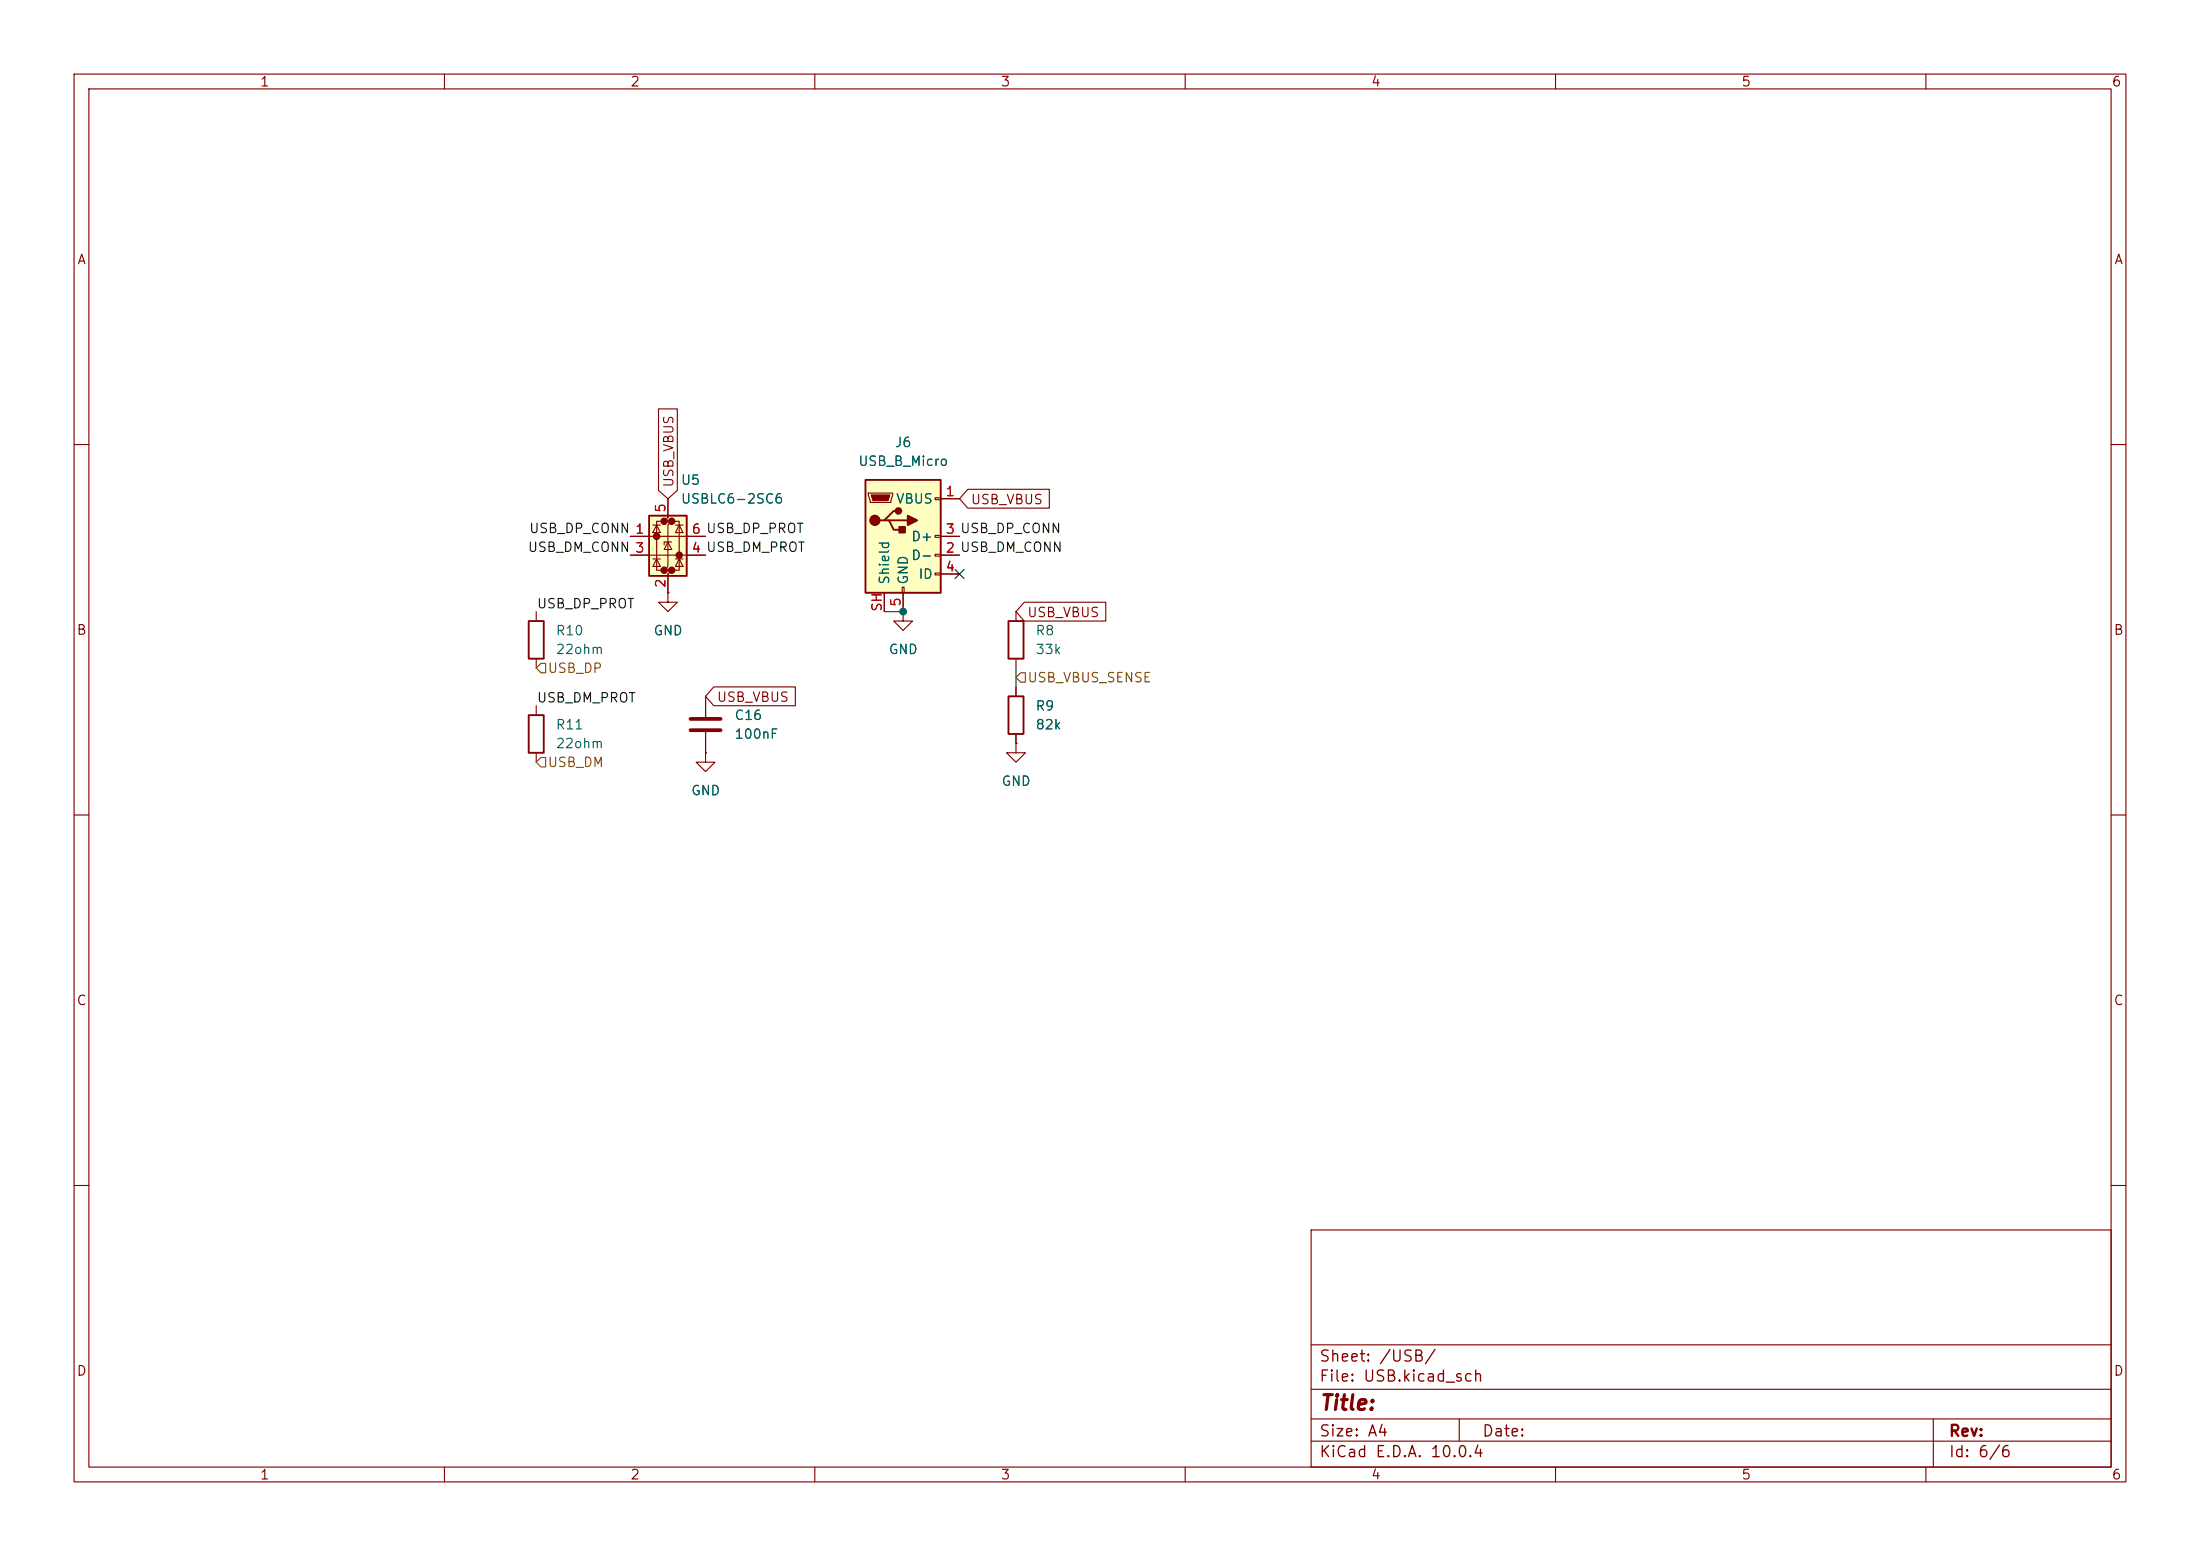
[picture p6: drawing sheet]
<svg xmlns="http://www.w3.org/2000/svg" width="297mm" height="210mm" viewBox="0 0 297 210" stroke-linecap="round" stroke-linejoin="round" font-family="sans-serif">
<g fill="none" stroke="#840000" stroke-width=".15">
<path d="M10 10h277v190h-277zM12 12h273v186h-273zM60 10v2M110 10v2M160 10v2M210 10v2M260 10v2M10 60h2M285 60h2M121.9 82.6v1.2h1.3l-1.3 1.3-1.3-1.3h1.3M121.9 82.6h.1M137.2 82.6v1.2"/>
<path d="M137.2 88.9v1.3M137.2 92.7v1.3M137.2 99.1v1.2M10 110h2M137.2 100.3v1.3h1.2l-1.2 1.3-1.3-1.3h1.3M137.2 100.3h.1M285 110h2M10 160h2M177 166h108v32h-108zM285 160h2M60 198v2M110 198v2"/>
<path d="M160 198v2M177 194.5h108M177 191.5h108M177 187.5h108M177 181.5h108M197 191.5v3M210 198v2M260 198v2M261 191.5v6.5"/>
</g>
<path d="M136.1 94h2.1v5.1h-2.1zM136.1 83.8h2.1v5.1h-2.1z" fill="none" stroke="#840000" stroke-width=".25"/>
<path d="M87.6 69.6h5.1v8.1h-5.1z" fill="#ffffc2"/>
<g fill="#840000" stroke="#840000" stroke-width=".51">
<circle cx="88.6" cy="72.4" r=".25"/>
<circle cx="89.7" cy="70.4" r=".25"/>
<circle cx="89.7" cy="77" r=".25"/>
<circle cx="90.7" cy="70.4" r=".25"/>
<circle cx="90.7" cy="77" r=".25"/>
<circle cx="91.7" cy="74.9" r=".25"/>
</g>
<g fill="none" stroke="#840000" stroke-width=".15">
<path d="M85.1 72.4h10.1M85.1 74.9h10.1M88.1 75.4h1.1M88.1 70.9h1.1M88.6 70.9l.6 1h-1.1zM88.6 75.4l.6 1.1h-1.1zM89.7 70.4h-1.1v6.6h1.1M90.2 67.3v2.6l-.5 .5h1l-.5 .5v5.6l-.5 .5h1l-.5 .5v2.5M90.2 73.2l.5 1h-1zM90.7 73.2h-1v.3M90.7 70.4h1v6.6h-1M91.2 75.4h1"/>
<path d="M91.2 70.9h1M91.7 70.9l.5 1h-1zM91.7 75.4l.5 1.1h-1z"/>
</g>
<path d="M87.6 69.6h5.1v8.1h-5.1z" fill="none" stroke="#840000" stroke-width=".25"/>
<path d="M116.8 64.8h10.2v15.2h-10.2z" fill="#ffffc2"/>
<path d="M116.8 64.8h10.2v15.2h-10.2zM119.4 70.2h.6l.6 1.3h1.3M120 70.2h2.6M121.3 69h-.7l-1.2 1.2h-.7M71.4 83.8h2v5.1h-2zM71.4 96.5h2v5.1h-2z" fill="none" stroke="#840000" stroke-width=".25"/>
<g fill="none" stroke="#840000" stroke-width=".15">
<path d="M88.9 55.2h2.5v11l-1.2 1.1-1.3-1.1zM85.1 74.9h2.5M85.1 72.4h2.5M90.2 67.3v2.6M90.2 77.5v2.5M92.7 74.9h2.5M92.7 72.4h2.5M117.2 66.5h3.3v.3l-.2 1h-2.8zM121.8 79.2h.2v.8h-.2zM126.2 67.2h.8v.2h-.8zM126.2 72.3h.8v.2h-.8zM126.2 74.8h.8v.3h-.8z"/>
<path d="M126.2 77.3h.8v.3h-.8zM127 67.3h2.5M127 74.9h2.5M127 72.4h2.5M127 77.5h2.5M130.7 66h11v2.6h-11l-1.2-1.3zM72.4 82.6v1.2M72.4 88.9v1.3M72.4 95.3v1.2M90.2 80v1.3h1.2l-1.2 1.3-1.3-1.3h1.3M90.2 80h.1M95.2 94v2.8"/>
<path d="M95.2 98.8v2.8M96.4 92.7h11v2.6h-11l-1.2-1.3zM119.4 80v2.6M121.9 82.6h.1M121.9 80v2.6M137.2 92.7v1.3M137.2 99.1v1.2M138.3 81.3h11v2.5h-11l-1.1-1.2zM72.4 101.6v1.3M95.2 101.6v1.3h1.3l-1.3 1.2-1.2-1.2h1.2M95.2 101.6h.1M137.2 100.3h.1"/>
</g>
<path d="M117.6 66.8h2.5l-.2 .8h-2z" fill="#840000" stroke="#840000" stroke-width=".15"/>
<g fill="#840000" stroke="#840000" stroke-width=".25">
<path d="M121.4 71.1h.8v.8h-.8z"/>
<path d="M122.6 69.6l1.2 .6-1.2 .7z"/>
<circle cx="118.1" cy="70.2" r=".63"/>
<circle cx="121.3" cy="69" r=".38"/>
</g>
<path d="M93.2 97h4.1M93.2 98.6h4.1" fill="none" stroke="#840000" stroke-width=".51"/>
<path d="M73 89.5h.7v1.3h-.7l-.6-.6zM137.2 91.4l.6-.6h.6v1.3h-.6zM73 102.2h.7v1.3h-.7l-.6-.6z" fill="none" stroke="#725600" stroke-width=".15"/>
<path d="M119.4 82.6h2.5M137.2 90.2v2.5" fill="none" stroke="#009600" stroke-width=".15"/>
<path d="M128.9 76.9l1.2 1.2M130.1 76.9l-1.2 1.2" fill="none" stroke="#000084" stroke-width=".15"/>
<circle cx="121.9" cy="82.6" r=".46" fill="#009600" stroke="#009600" stroke-width=".14"/>
<text font-size="2" fill="#840000" x="178" y="190.8">Title:</text>
<g font-size="1.5" fill="#840000">
<text x="178" y="184.2">Sheet: /USB/</text>
<text x="178" y="186.9">File: USB.kicad_sch</text>
<text x="178" y="197.1">KiCad E.D.A. 10.0.4</text>
<text x="178" y="194.3">Size: A4</text>
<text x="200" y="194.3">Date:</text>
<text x="263" y="194.3">Rev:</text>
<text x="263" y="197.1">Id: 6/6</text>
</g>
<g font-size="1.3" fill="#840000">
<text x="35" y="12">1</text>
<text x="85" y="12">2</text>
<text x="135" y="12">3</text>
<text x="185" y="12">4</text>
<text x="235" y="12">5</text>
<text x="285" y="12">6</text>
<text x="10.3" y="36">A</text>
<text x="285.3" y="36">A</text>
<text x="91.2" y="65.9" transform="rotate(-90 91.2 65.9)">USB_VBUS</text>
<text x="131" y="68.4">USB_VBUS</text>
<text x="138.6" y="83.6">USB_VBUS</text>
<text x="10.3" y="86">B</text>
<text x="285.3" y="86">B</text>
<text x="96.7" y="95">USB_VBUS</text>
<text x="10.3" y="136">C</text>
<text x="285.3" y="136">C</text>
<text x="10.3" y="186">D</text>
<text x="285.3" y="186">D</text>
<text x="35" y="200">1</text>
<text x="85" y="200">2</text>
<text x="135" y="200">3</text>
<text x="185" y="200">4</text>
<text x="235" y="200">5</text>
<text x="285" y="200">6</text>
</g>
<g font-size="1.3" fill="#006464">
<text x="91.8" y="65.7">U5</text>
<text x="115.8" y="63.2">USB_B_Micro</text>
<text x="120.7" y="60.7">J6</text>
<text x="91.8" y="68.3">USBLC6-2SC6</text>
<text x="120.9" y="68.3">VBUS</text>
<text x="122.9" y="75.9">D-</text>
<text x="122.9" y="73.4">D+</text>
<text x="120.4" y="79" transform="rotate(-90 120.4 79)">Shield</text>
<text x="122.9" y="79" transform="rotate(-90 122.9 79)">GND</text>
<text x="123.9" y="78.4">ID</text>
<text x="74.9" y="88.6">22ohm</text>
<text x="74.9" y="86.1">R10</text>
<text x="88.1" y="86.1">GND</text>
<text x="119.9" y="88.6">GND</text>
<text x="139.7" y="86.1">R8</text>
<text x="139.7" y="88.6">33k</text>
<text x="74.9" y="101.3">22ohm</text>
<text x="74.9" y="98.8">R11</text>
<text x="99.1" y="100">100nF</text>
<text x="99.1" y="97.5">C16</text>
<text x="139.7" y="96.2">R9</text>
<text x="139.7" y="98.8">82k</text>
<text x="93.2" y="107.7">GND</text>
<text x="135.1" y="106.4">GND</text>
</g>
<g font-size="1.3" fill="#a90000">
<text x="90.1" y="69.3" transform="rotate(-90 90.1 69.3)">5</text>
<text x="127.6" y="67.3">1</text>
<text x="85.7" y="72.4">1</text>
<text x="85.7" y="74.9">3</text>
<text x="93.3" y="74.9">4 USB_DM_PROT</text>
<text x="93.3" y="72.4">6 USB_DP_PROT</text>
<text x="93.3" y="74.9">4</text>
<text x="93.3" y="72.4">6</text>
<text x="127.6" y="74.9">2 USB_DM_CONN</text>
<text x="127.6" y="72.4">3 USB_DP_CONN</text>
<text x="127.6" y="77.4">4</text>
<text x="127.6" y="74.9">2</text>
<text x="127.6" y="72.4">3</text>
<text x="90.1" y="79.4" transform="rotate(-90 90.1 79.4)">2</text>
<text x="119.4" y="82.7" transform="rotate(-90 119.4 82.7)">SH</text>
<text x="121.9" y="82" transform="rotate(-90 121.9 82)">5</text>
</g>
<g font-size="1.3" fill="#0f0f0f">
<text x="71.2" y="74.8">USB_DM_CONN 3</text>
<text x="71.3" y="72.3">USB_DP_CONN 1</text>
<text x="72.4" y="82.4">USB_DP_PROT</text>
<text x="72.4" y="95.1">USB_DM_PROT</text>
</g>
<g font-size="1.3" fill="#725600">
<text x="73.9" y="91.1">USB_DP</text>
<text x="138.6" y="92.4">USB_VBUS_SENSE</text>
<text x="73.9" y="103.8">USB_DM</text>
</g>
</svg>
